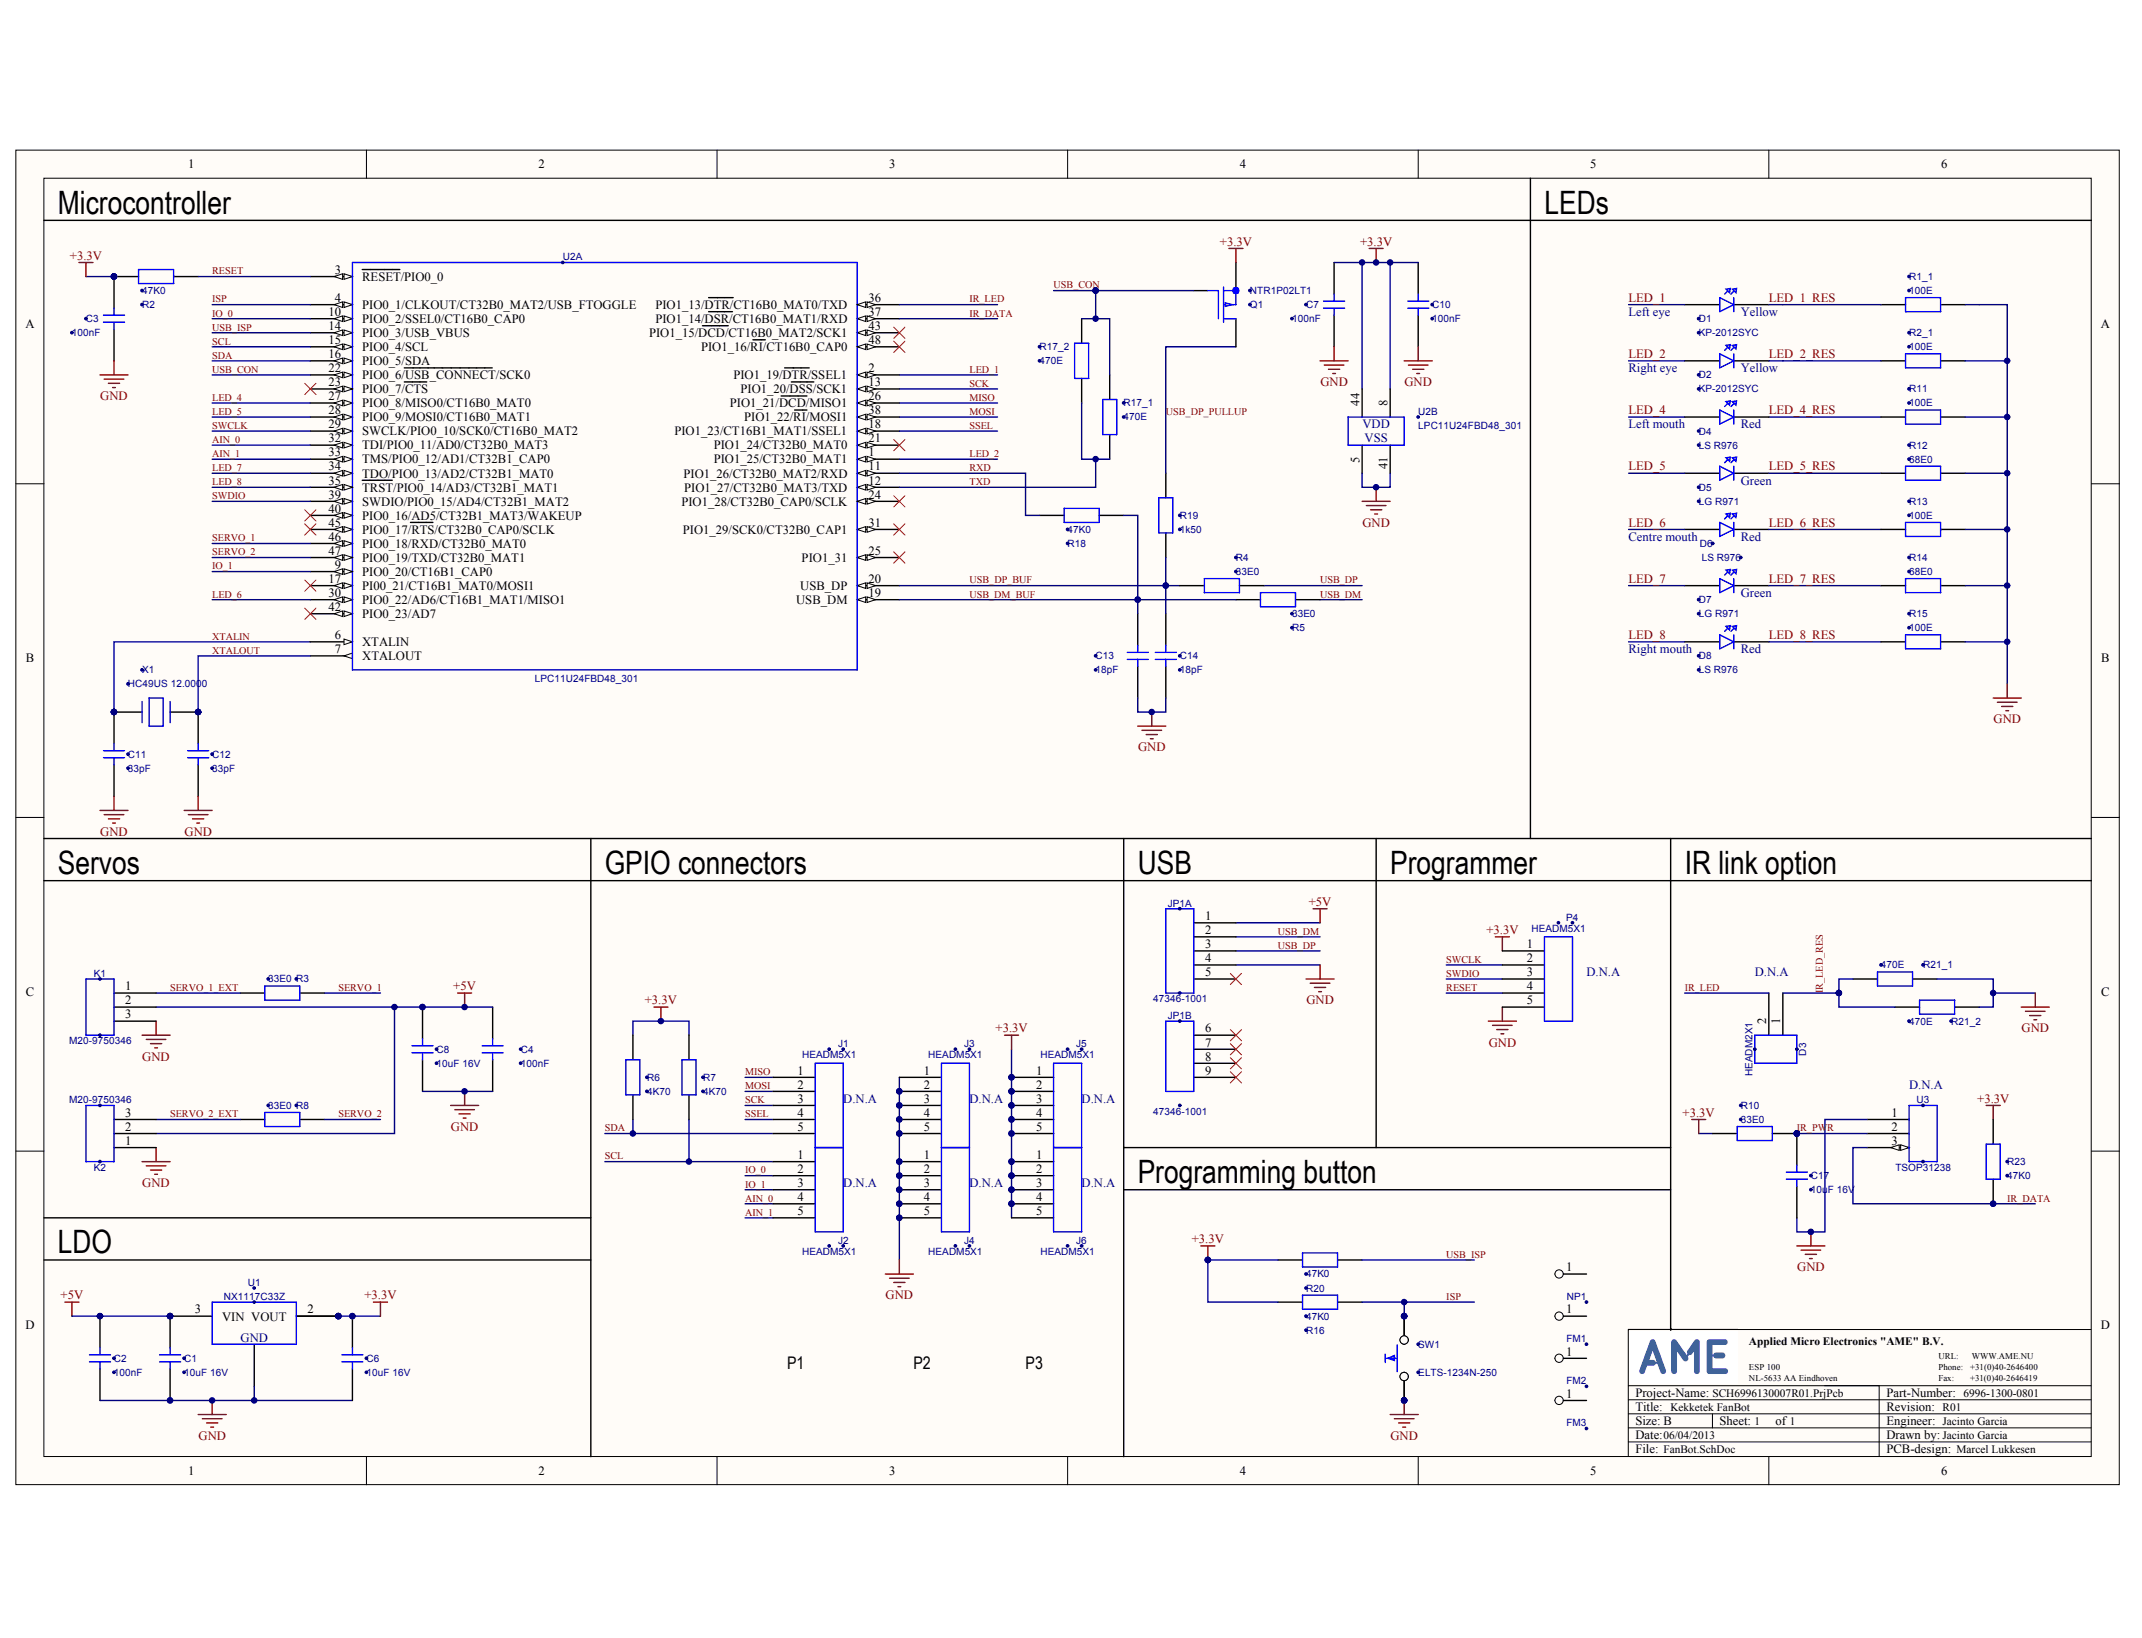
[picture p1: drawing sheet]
# Altium project SCH6996130007R01.PrjPcb
1 sheet, 65 parts. Net scope: global (net labels, ports and power ports of the same name join across sheets).
Board file: RPCB6996130008R01.PcbDoc

## Sheet FanBot.SchDoc: Kekketek FanBot
size B; Date: 06/04/2013; ApprovedBy: 6996-1300-0801; CheckedBy: Marcel Lukkesen; DrawnBy: Jacinto Garcia; Engineer: Jacinto Garcia; Organization: J; DocumentNumber: 1; Revision: R01; SheetNumber: 1; SheetTotal: 1; Partnumber: L

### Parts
C1  Pvalue: 10uF 16V  [C0805]  (hidden comment: 10U 0805 X5R16V)
C2  Pvalue: 100nF  [C0805]  (hidden comment: 100N 0805 X7R50V)
C3  Pvalue: 100nF  [C0805]  (hidden comment: 100N 0805 X7R50V)
C4  Pvalue: 100nF  [C0805]  (hidden comment: 100N 0805 X7R50V)
C6  Pvalue: 10uF 16V  [C0805]  (hidden comment: 10U 0805 X5R16V)
C7  Pvalue: 100nF  [C0805]  (hidden comment: 100N 0805 X7R50V)
C8  Pvalue: 10uF 16V  [C0805]  (hidden comment: 10U 0805 X5R16V)
C10  Pvalue: 100nF  [C0805]  (hidden comment: 100N 0805 X7R50V)
C11  Pvalue: 33pF  [C0805]  (hidden comment: 33P 0805 X7R50V)
C12  Pvalue: 33pF  [C0805]  (hidden comment: 33P 0805 X7R50V)
C13  Pvalue: 18pF  [C0805]  (hidden comment: 18P 0805 X7R50V)
C14  Pvalue: 18pF  [C0805]  (hidden comment: 18P 0805 X7R50V)
C17  Pvalue: 10uF 16V  [C0805]  (hidden comment: 10U 0805 X5R16V)
D1  KP-2012SYC  [0805 LED]
D2  KP-2012SYC  [0805 LED]
D3  HEADM2X1  [HEADM2X1]
D4  LS R976  [0805 LED OSR]
D5  LG R971  [0805 LED OSR]
D6  LS R976  [0805 LED OSR]
D7  LG R971  [0805 LED OSR]
D8  LS R976  [0805 LED OSR]
FM1  FIDUCIAL MARK 1  [FIDUCIAL MARK 1]  (value not drawn)
FM2  FIDUCIAL MARK 1  [FIDUCIAL MARK 1]  (value not drawn)
FM3  FIDUCIAL MARK 1  [FIDUCIAL MARK 1]  (value not drawn)
J1  HEADM5X1  [M20-9770522]
J2  HEADM5X1  [M20-9770522]
J3  HEADM5X1  [M20-9770522]
J4  HEADM5X1  [M20-9770522]
J5  HEADM5X1  [M20-9770522]
J6  HEADM5X1  [M20-9770522]
JP1  47346-1001  [47346-0001]  (parts A,B of 2)
K1  M20-9750346  [M20-9750346]
K2  M20-9750346  [M20-9750346]
NP1  NULPUNT  [NULPUNT]  (value not drawn)
P4  HEADM5X1  [M20-9770522]
Q1  NTR1P02LT1  [SOT-23]
R1_1  Pvalue: 100E  [R0805]  (hidden comment: 100E 0805 1%)
R2  Pvalue: 47K0  [R0805]  (hidden comment: 47K0 0805 1%)
R2_1  Pvalue: 100E  [R0805]  (hidden comment: 100E 0805 1%)
R3  Pvalue: 33E0  [R0805]  (hidden comment: 33E0 0805 1%)
R4  Pvalue: 33E0  [R0805]  (hidden comment: 33E0 0805 1%)
R5  Pvalue: 33E0  [R0805]  (hidden comment: 33E0 0805 1%)
R6  Pvalue: 4K70  [R0805]  (hidden comment: 4K70 0805 1%)
R7  Pvalue: 4K70  [R0805]  (hidden comment: 4K70 0805 1%)
R8  Pvalue: 33E0  [R0805]  (hidden comment: 33E0 0805 1%)
R10  Pvalue: 33E0  [R0805]  (hidden comment: 33E0 0805 1%)
R11  Pvalue: 100E  [R0805]  (hidden comment: 100E 0805 1%)
R12  Pvalue: 68E0  [R0805]  (hidden comment: 68E0 0805 1%)
R13  Pvalue: 100E  [R0805]  (hidden comment: 100E 0805 1%)
R14  Pvalue: 68E0  [R0805]  (hidden comment: 68E0 0805 1%)
R15  Pvalue: 100E  [R0805]  (hidden comment: 100E 0805 1%)
R16  Pvalue: 47K0  [R0805]  (hidden comment: 47K0 0805 1%)
R17_1  Pvalue: 470E  [R0805]  (hidden comment: 470E 0805 1%)
R17_2  Pvalue: 470E  [R0805]  (hidden comment: 470E 0805 1%)
R18  Pvalue: 47K0  [R0805]  (hidden comment: 47K0 0805 1%)
R19  Pvalue: 1k50  [R0805]  (hidden comment: 1K50 0805 1%)
R20  Pvalue: 47K0  [R0805]  (hidden comment: 47K0 0805 1%)
R21_1  Pvalue: 470E  [R0805]  (hidden comment: 470E 0805 1%)
R21_2  Pvalue: 470E  [R0805]  (hidden comment: 470E 0805 1%)
R23  Pvalue: 47K0  [R0805]  (hidden comment: 47K0 0805 1%)
SW1  ELTS-1234N-250  [ELTS-1234N]
U1  NX1117C33Z  [SOT-223]
U2  LPC11U24FBD48_301  [LQFP48]  (value not drawn)  (parts A,B of 2)
U3  TSOP31238  [TSOP312]
X1  HC49US 12.0000  [HC49/4HSMX]

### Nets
+3.3V: C3.1 C6.1 C7.1 C10.1 J5.1(A1) J5.2(A2) J5.3(A3) J5.4(A4) J5.5(A5) J6.1(A1) J6.2(A2) J6.3(A3) J6.4(A4) J6.5(A5) P4.1(A1) Q1.2(S) R2.2 R6.1 R7.1 R10.1 R16.2 R20.2 R23.1 U1.2(VOUT) U1.4(VOUT) U2.8(VDD) U2.44(VDD)
+5V: C1.1 C2.1 C4.1 C8.1 JP1.1(VBUS) K1.2 K2.2 U1.3(VIN)
GND: C1.2 C2.2 C3.2 C4.2 C6.2 C7.2 C8.2 C10.2 C11.2 C12.2 C13.2 C14.2 C17.2 J3.1(A1) J3.2(A2) J3.3(A3) J3.4(A4) J3.5(A5) J4.1(A1) J4.2(A2) J4.3(A3) J4.4(A4) J4.5(A5) JP1.4(ID) K1.3 K2.1 P4.5(A5) R1_1.2 R2_1.2 R11.2 R12.2 R13.2 R14.2 R15.2 R21_1.2 R21_2.2 SW1.2 SW1.4 U1.1(ADJ/GND) U2.5(VSS) U2.41(VSS) U3.1(GND)
AIN_0: J2.4(A4) U2.32(TDI/PIO0_11/AD0/CT32B0_MAT3)
AIN_1: J2.5(A5) U2.33(TMS/PIO0_12/AD1/CT32B1_CAP0)
IO_0: J2.2(A2) U2.10(PIO0_2/SSEL0/CT16B0_CAP0)
IO_1: J2.3(A3) U2.9(PIO0_20/CT16B1_CAP0)
IR_DATA: R23.2 U2.37(PIO1_14/~{DSR}/CT16B0_MAT1/RXD) U3.3(OUT)
IR_LED: D3.2 U2.36(PIO1_13/~{DTR}/CT16B0_MAT0/TXD)
IR_LED_RES: D3.1 R21_1.1 R21_2.1
IR_PWR: C17.1 R10.2 U3.2(VS)
ISP: R16.1 SW1.1 SW1.3 U2.4(PIO0_1/CLKOUT/CT32B0_MAT2/USB_FTOGGLE)
LED_1: D1.2(A) U2.2(PIO1_19/~{DTR}/SSEL1)
LED_1_RES: D1.1(K) R1_1.1
LED_2: D2.2(A) U2.1(PIO1_25/CT32B0_MAT1)
LED_2_RES: D2.1(K) R2_1.1
LED_4: D4.2(A) U2.27(PIO0_8/MISO0/CT16B0_MAT0)
LED_4_RES: D4.1(K) R11.1
LED_5: D5.2(A) U2.28(PIO0_9/MOSI0/CT16B0_MAT1)
LED_5_RES: D5.1(K) R12.1
LED_6: D6.2(A) U2.30(PIO0_22/AD6/CT16B1_MAT1/MISO1)
LED_6_RES: D6.1(K) R13.1
LED_7: D7.2(A) U2.34(TDO/PIO0_13/AD2/CT32B1_MAT0)
LED_7_RES: D7.1(K) R14.1
LED_8: D8.2(A) U2.35(~{TRST}/PIO0_14/AD3/CT32B1_MAT1)
LED_8_RES: D8.1(K) R15.1
MISO: J1.1(A1) U2.26(PIO1_21/~{DCD}/MISO1)
MOSI: J1.2(A2) U2.38(PIO1_22/~{RI}/MOSI1)
RESET: P4.4(A4) R2.1 U2.3(~{RESET}/PIO0_0)
RXD: R18.2 U2.11(PIO1_26/CT32B0_MAT2/RXD)
SCK: J1.3(A3) U2.13(PIO1_20/~{DSS}/SCK1)
SCL: J2.1(A1) R7.2 U2.15(PIO0_4/SCL)
SDA: J1.5(A5) R6.2 U2.16(PIO0_5/SDA)
SERVO_1: R3.2 U2.46(PIO0_18/RXD/CT32B0_MAT0)
SERVO_1_EXT: K1.1 R3.1
SERVO_2: R8.2 U2.47(PIO0_19/TXD/CT32B0_MAT1)
SERVO_2_EXT: K2.3 R8.1
SSEL: J1.4(A4) U2.18(PIO1_23/CT16B1_MAT1/SSEL1)
SWCLK: P4.2(A2) U2.29(SWCLK/PIO0_10/SCK0/CT16B0_MAT2)
SWDIO: P4.3(A3) U2.39(SWDIO/PIO0_15/AD4/CT32B1_MAT2)
TXD: R17_1.2 R17_2.2 U2.12(PIO1_27/CT32B0_MAT3/TXD)
USB_CON: Q1.1(G) R17_1.1 R17_2.1 U2.22(PIO0_6/~{USB_CONNECT}/SCK0)
USB_DM: JP1.2(D-) R5.2
USB_DM_BUF: C13.1 R5.1 R18.1 U2.19(USB_DM)
USB_DP: JP1.3(D+) R4.2
USB_DP_BUF: C14.1 R4.1 R19.2 U2.20(USB_DP)
USB_DP_PULLUP: Q1.3(D) R19.1
USB_ISP: R20.1 U2.14(PIO0_3/USB_VBUS)
XTALIN: C11.1 U2.6(XTALIN) X1.1
XTALOUT: C12.1 U2.7(XTALOUT) X1.2

Not connected (* = marked no-connect by the designer): FM1 1; FM2 1; FM3 1; JP1 5(GND)* 6(SHIELD)* 7(SHIELD)* 8(SHIELD)* 9(SHIELD)*; NP1 1; U2 17(PI00_21/CT16B1_MAT0/MOSI1)* 21(PIO1_24/CT32B0_MAT0)* 23(PIO0_7/~{CTS})* 24(PIO1_28/CT32B0_CAP0/SCLK)* 25(PIO1_31)* 31(PIO1_29/SCK0/CT32B0_CAP1)* 40(PIO0_16/AD5/CT32B1_MAT3/WAKEUP)* 42(PIO0_23/AD7)* 43(PIO1_15/~{DCD}/CT16B0_MAT2/SCK1)* 45(PIO0_17/~{RTS}/CT32B0_CAP0/SCLK)* 48(PIO1_16/~{RI}/CT16B0_CAP0)*

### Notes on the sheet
- Microcontroller
- LEDs
- Left eye
- (near D1) Yellow
- Right eye
- (near D2) Yellow
- (near D4) Left mouth
- (near D4) Red
- (near D5) Green
- (near D6) Centre mouth
- (near D6) Red
- (near D7) Green
- (near D8) Right mouth
- (near D8) Red
- Servos
- GPIO connectors
- (near JP1) USB
- Programmer
- IR link option
- (near P4) D.N.A
- D.N.A
- (near U3) D.N.A
- (near J1) D.N.A
- (near J3) D.N.A
- (near J5) D.N.A
- (near J2) D.N.A
- (near J4) D.N.A
- (near J6) D.N.A
- Programming button
- LDO
- P1
- P2
- P3
